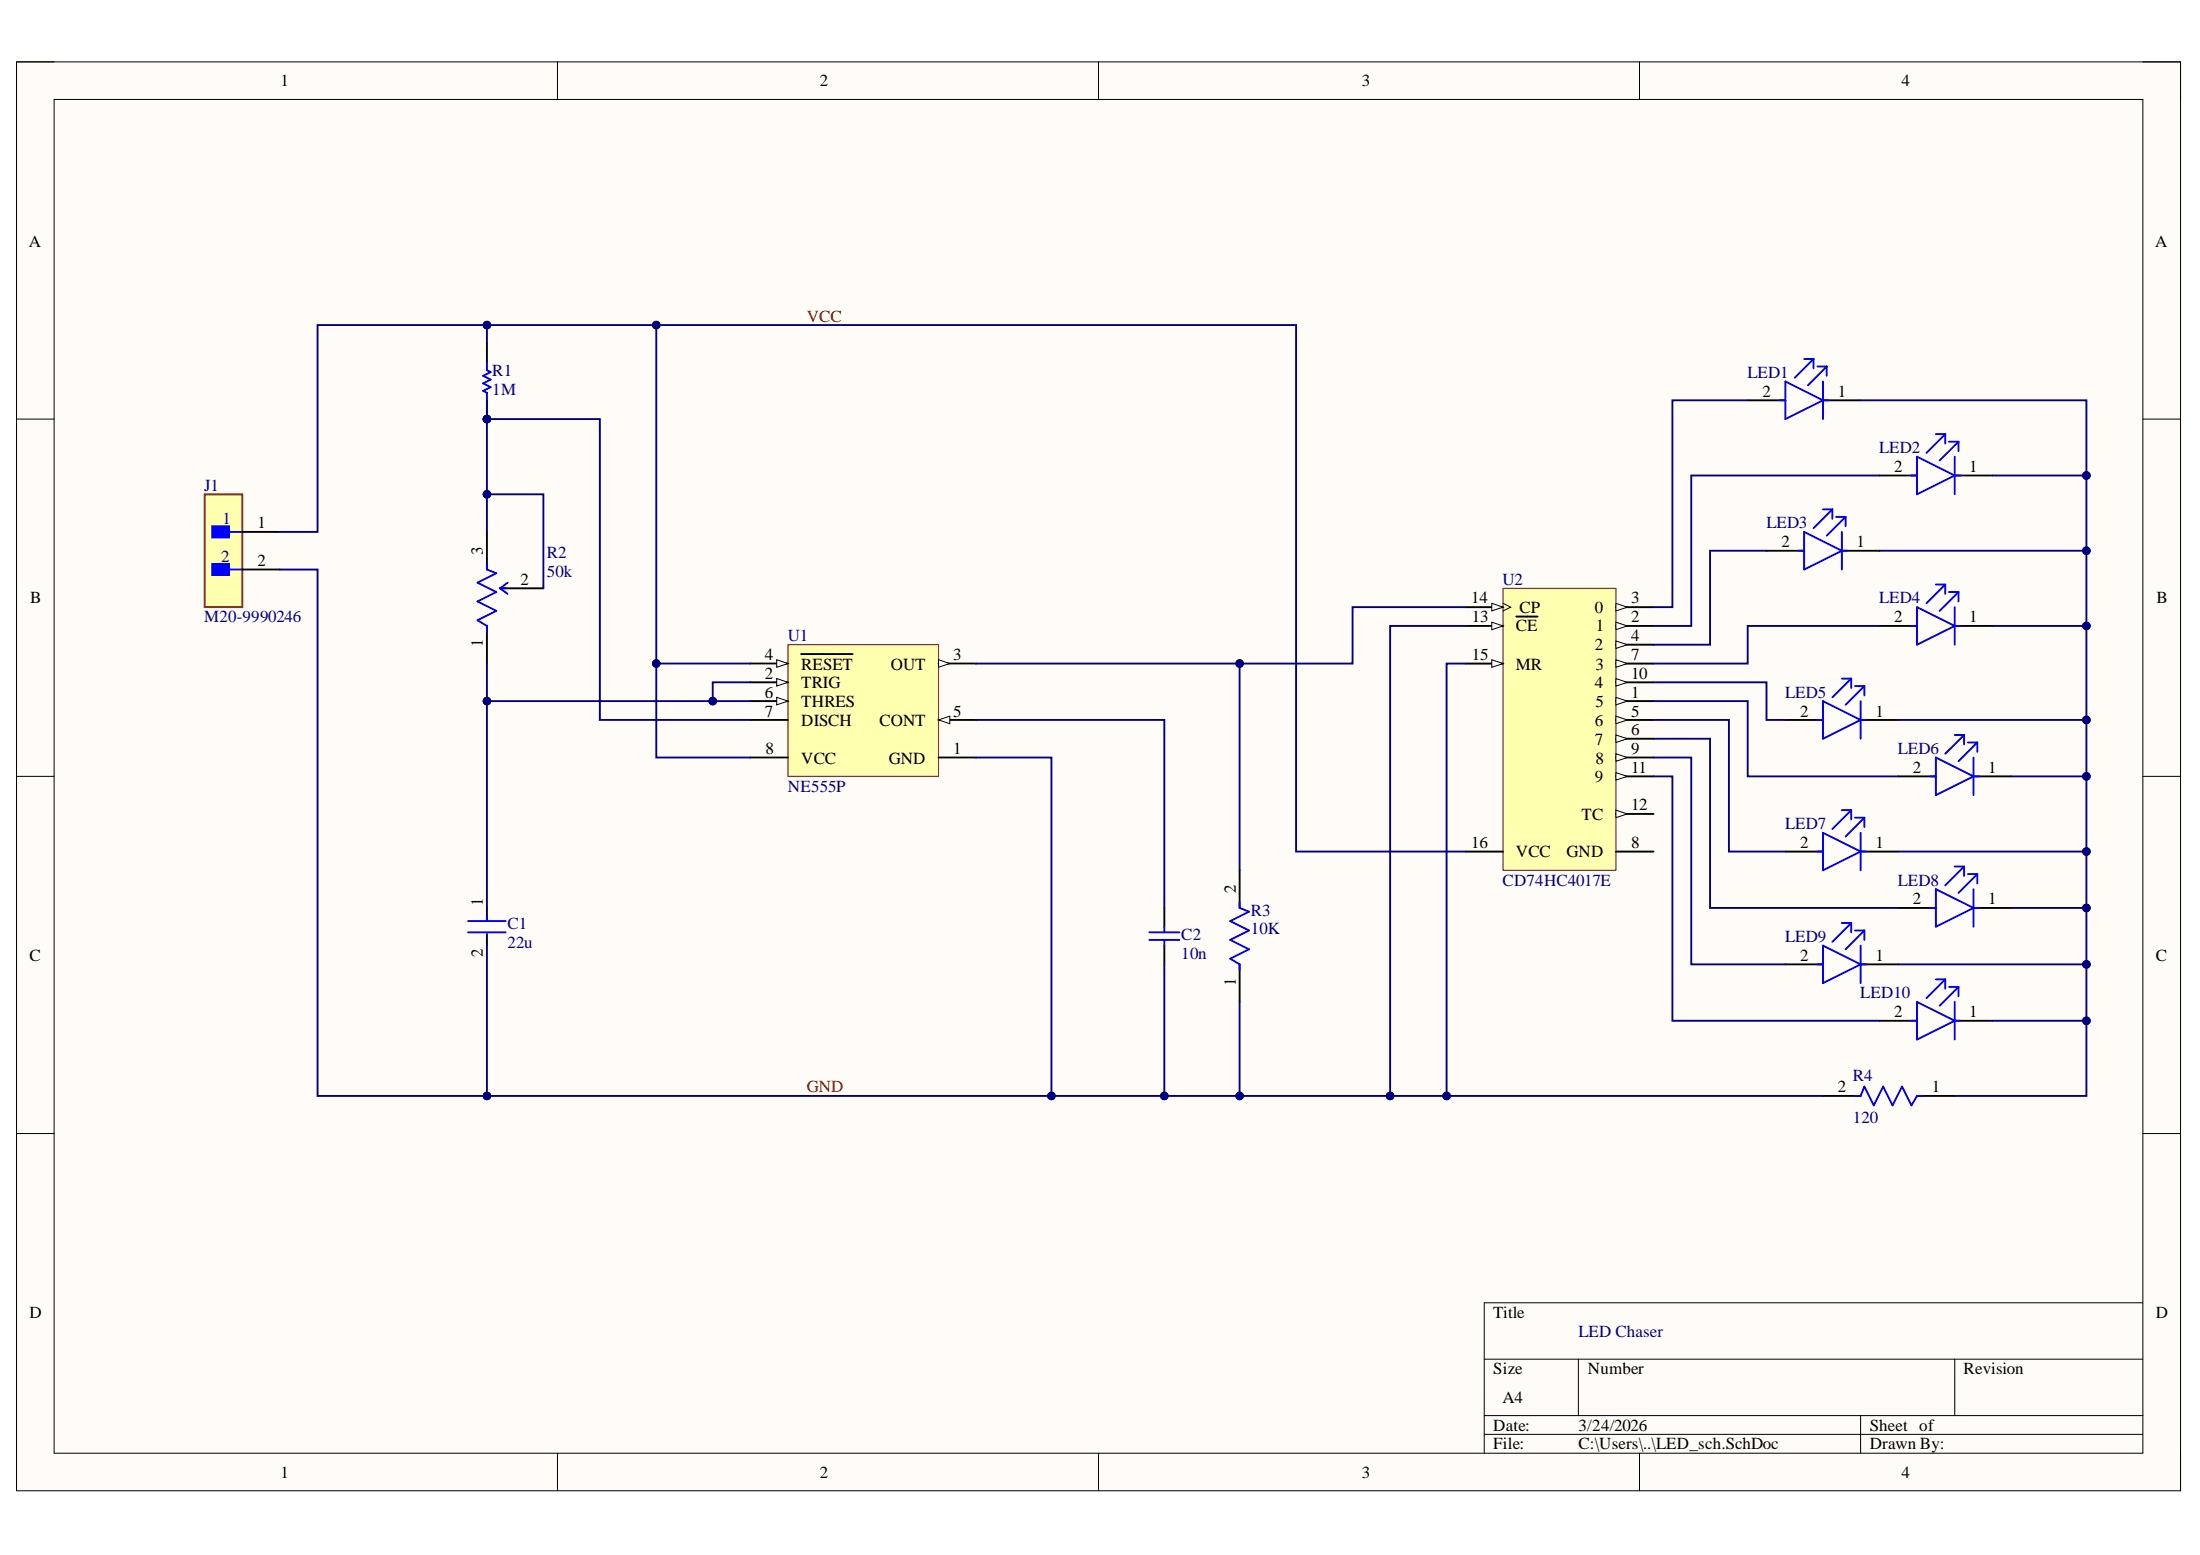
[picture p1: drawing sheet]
# Altium project led chaser.PrjPcb
1 sheet, 19 parts. Net scope: global (net labels, ports and power ports of the same name join across sheets).
Board file: LED_pcb.PcbDoc

## Sheet LED_sch.SchDoc
size A4; SheetNumber: 1; SheetTotal: 1

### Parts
C1  22u  [FP-1206-L_3_2_0_2-W_1_6_0-IPC_C]
C2  10n  [CAPC1608X92X38NL15T08]
J1  M20-9990246  [FP-M20-9990246-MFG]
LED1  HLMP-P156-HK011  [FP-HLMP-P156-HK011-MFG]  (value not drawn)
LED2  HLMP-P156-HK011  [FP-HLMP-P156-HK011-MFG]  (value not drawn)
LED3  HLMP-P156-HK011  [FP-HLMP-P156-HK011-MFG]  (value not drawn)
LED4  HLMP-P156-HK011  [FP-HLMP-P156-HK011-MFG]  (value not drawn)
LED5  HLMP-P156-HK011  [FP-HLMP-P156-HK011-MFG]  (value not drawn)
LED6  HLMP-P156-HK011  [FP-HLMP-P156-HK011-MFG]  (value not drawn)
LED7  HLMP-P156-HK011  [FP-HLMP-P156-HK011-MFG]  (value not drawn)
LED8  HLMP-P156-HK011  [FP-HLMP-P156-HK011-MFG]  (value not drawn)
LED9  HLMP-P156-HK011  [FP-HLMP-P156-HK011-MFG]  (value not drawn)
LED10  HLMP-P156-HK011  [FP-HLMP-P156-HK011-MFG]  (value not drawn)
R1  1M  [RESA60-630X240]
R2  50k  [FP-3362P-1-503TLF-MFG]
R3  10K  [FP-MFR-12-MFG]
R4  120  [FP-MRS1600-MFG]
U1  NE555P  [P0008A]
U2  CD74HC4017E  [N0016A]

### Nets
GND: C1.2 C2.1 J1.2 R3.1 R4.2 U1.1(GND) U2.13(~{CE}) U2.15(MR)
VCC: J1.1 R1.2 U1.4(~{RESET}) U1.8(VCC) U2.16(VCC)
NetC1_1: C1.1 R2.1(CCW) U1.2(TRIG) U1.6(THRES)
NetC2_2: C2.2 U1.5(CONT)
NetLED1_1: LED1.1(C) LED2.1(C) LED3.1(C) LED4.1(C) LED5.1(C) LED6.1(C) LED7.1(C) LED8.1(C) LED9.1(C) LED10.1(C) R4.1
NetLED1_2: LED1.2(A) U2.3(0)
NetLED2_2: LED2.2(A) U2.2(1)
NetLED3_2: LED3.2(A) U2.4(2)
NetLED4_2: LED4.2(A) U2.7(3)
NetLED5_2: LED5.2(A) U2.10(4)
NetLED6_2: LED6.2(A) U2.1(5)
NetLED7_2: LED7.2(A) U2.5(6)
NetLED8_2: LED8.2(A) U2.6(7)
NetLED9_2: LED9.2(A) U2.9(8)
NetLED10_2: LED10.2(A) U2.11(9)
NetR1_1: R1.1 R2.2(WIPER) R2.3(CW) U1.7(DISCH)
NetR3_2: R3.2 U1.3(OUT) U2.14(CP)

Not connected (* = marked no-connect by the designer): U2 8(GND) 12(TC)

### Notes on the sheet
- LED Chaser
